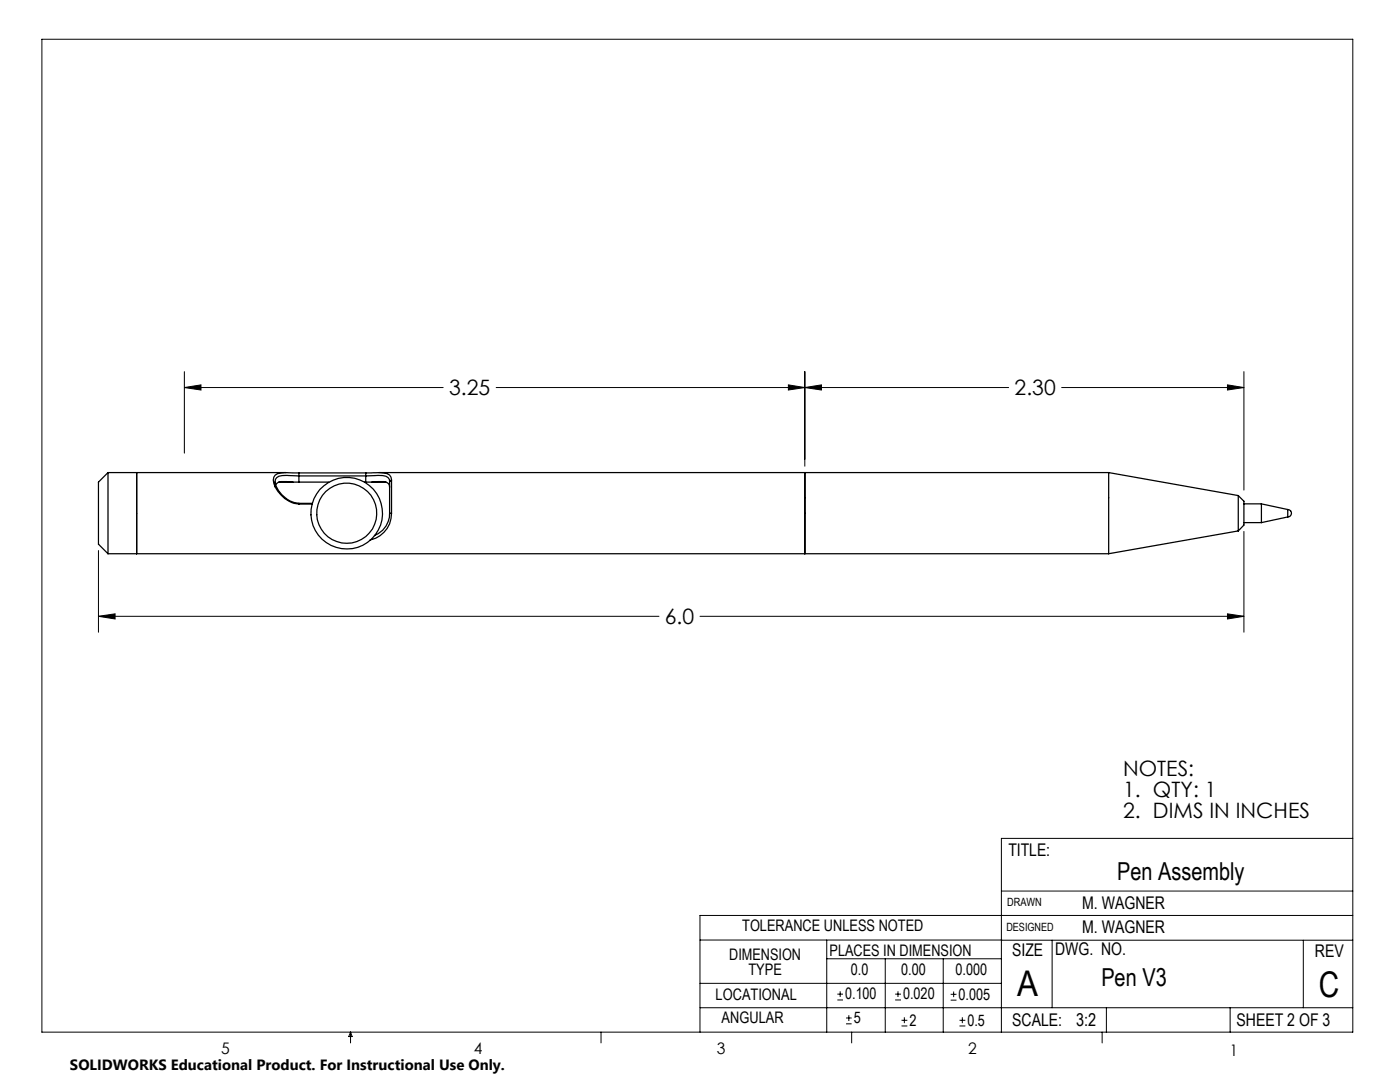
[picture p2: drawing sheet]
<svg xmlns="http://www.w3.org/2000/svg" width="279mm" height="216mm" viewBox="0 0 279 216" stroke-linecap="round" stroke-linejoin="round" font-family="sans-serif">
<g fill="none" stroke="#000" stroke-width=".2">
<path d="M8.4 7.8h261.6v198.2h-261.6zM36.8 77.3l3.3-.5v1zM36.8 74.2v16.2M36.8 77.3h51.6M99 77.3h102.3M157.3 76.8l3.3 .5-3.3 .5zM160.6 77.3l3.3-.5v1zM160.6 74.2v18.8M211.9 77.3h36.3M245 76.8l3.2 .5-3.2 .5zM248.2 74.2v23.6M19.6 109.9v16.3"/>
<path d="M248.2 106v20.2M19.6 123l3.4-.5v1zM19.6 123h111.9M139.7 123h108.5M245 122.5l3.2 .5-3.2 .5zM199.8 177.8h70.2M270 167.3h-70.2v38.7M139.7 187.6h60.2M139.7 196.2h60.1M165 187.6v18.4M165 191.3h34.8M167.1 199.5h1.1"/>
<path d="M167.1 198.4h1.1M167.7 197.8v1.1M176.7 191.3v14.7M178.6 199.5h1.2M178.6 198.4h1.2M179.2 197.8v1.1M188.2 191.3v14.7M189.7 199.6h1.2M189.7 198.4h1.2M190.3 197.8v1.2M199.8 187.6h70.2M210 187.6v13.5"/>
<path d="M260.1 187.6v13.5M270 182.7h-130.3v23.3M70 206v2.1M70 206l.3 .8h-.7zM119.9 206v2.1M139.7 201.1h130.3M168.8 204.3h1.2M168.8 203.1h1.2M169.4 202.6v1.1M170 206v2.1M179.9 204.7h1.2M179.9 203.6h1.2"/>
<path d="M180.5 203v1.2M191.5 204.7h1.2M191.5 203.6h1.2M192.1 203v1.2M220 206v2.1M220.8 201.1v4.9M245.5 201.1v4.9"/>
</g>
<path d="M36.8 77.3l3.3-.5v1zM157.3 76.8l3.3 .5-3.3 .5zM160.6 77.3l3.3-.5v1zM245 76.8l3.2 .5-3.2 .5zM19.6 123l3.4-.5v1zM245 122.5l3.2 .5-3.2 .5z" fill="#000"/>
<g fill="none" stroke="#000" stroke-width=".25">
<path d="M21.6 94.3v16.2M21.6 94.3l-2 1.9v12.4l2 1.9M21.6 94.3h35.5M27.3 94.3v16.2zM54.9 96.2v1M55.6 96.2h10M58.5 96.2h-.7a2.71 2.71 0 0 0-2.8 .5M59.7 94.4h-1a6.5 6.5 0 0 0-3.8 .4 2 2 0 0 0 0 2.4 6 6 0 0 0 4.8 3.4M59.7 94.4v1.8M59.7 94.4h13.3M72.8 96.2h4.2M73 94.4l2-.1a4.2 4.2 0 0 1 2.8 .5l.2 .4 .1 .6"/>
<path d="M73 94.4v1.8M74.2 96.2l1.2-.1a2.61 2.61 0 0 1 2.2 .5l.2 .6M75.6 94.3h145.7M77.8 96.1a1.21 1.21 0 0 0-1.4-1.2h-18.6a3.7 3.7 0 0 0-2.6 .4 1.55 1.55 0 0 0 0 1.9 5.6 5.6 0 0 0 4.5 3.2M77.8 96.1v6.3M78.1 95.8v6.6M78.1 95.8l-.3 .3M160.6 94.3v16.2zM221.3 94.3v16.2M221.3 94.3l25.8 4.6M247.1 98.9v7M247.1 98.9l1.1 1.1v4.8l-1.1 1.1"/>
<path d="M21.6 110.5h199.7M59.7 100.4v.2M59.7 100.6h2.6M59.7 100.4h2.6M77.8 102.4a4.7 4.7 0 0 1-3.1 4.5M77.8 102.4h.3M78.1 102.4a5.3 5.3 0 0 1-4.2 5.3M247.1 105.9l-25.8 4.6M248.2 104.3h3.5M248.2 100.5h3.5M251.7 100.5v3.8M251.7 100.5l5.3 1.2"/>
<path d="M257 101.7a.74 .74 0 0 1 .7 .7 .74 .74 0 0 1-.7 .8M257 101.7v1.5M257 103.2l-5.3 1.1"/>
<circle cx="69.2" cy="102.4" r="7.1"/>
<circle cx="69.2" cy="102.4" r="6"/>
</g>
<g font-size="7.1">
<text x="203" y="198.7">A</text>
<text x="263.2" y="198.9">C</text>
</g>
<g font-size="4.9">
<text x="223" y="175.7">Pen Assembly</text>
<text x="219.8" y="196.7">Pen V3</text>
</g>
<g font-size="4.2">
<text x="89.6" y="78.9">3.25</text>
<text x="202.5" y="78.9">2.30</text>
<text x="132.7" y="124.6">6.0</text>
<text x="224.2" y="154.8">NOTES:</text>
<text x="224.2" y="158.9">1. QTY: 1</text>
<text x="224.2" y="163.1">2. DIMS IN INCHES</text>
</g>
<g font-size="3.5">
<text x="201.2" y="170.7">TITLE:</text>
<text x="216" y="181.4">M. WAGNER</text>
<text x="202" y="190.7">SIZE</text>
<text x="210.6" y="190.6">DWG. NO.</text>
<text x="216" y="186.2">M. WAGNER</text>
<text x="262.4" y="190.9">REV</text>
<text x="202" y="204.6">SCALE:</text>
<text x="214.7" y="204.6">3:2</text>
<text x="246.8" y="204.6">SHEET 2 OF 3</text>
</g>
<g font-size="3.2">
<text x="148.1" y="185.7">TOLERANCE UNLESS NOTED</text>
<text x="145.5" y="191.5">DIMENSION</text>
<text x="165.6" y="190.7">PLACES IN DIMENSION</text>
<text x="149.4" y="194.6">TYPE</text>
<text x="169.8" y="194.6">0.0</text>
<text x="179.8" y="194.6">0.00</text>
<text x="190.7" y="194.6">0.000</text>
<text x="142.8" y="199.4">LOCATIONAL</text>
<text x="168.7" y="199.4">0.100</text>
<text x="180.2" y="199.4">0.020</text>
<text x="191.3" y="199.5">0.005</text>
<text x="144" y="204.2">ANGULAR</text>
<text x="170.4" y="204.2">5</text>
<text x="181.5" y="204.6">2</text>
<text x="193.1" y="204.6">0.5</text>
<text x="44.2" y="210.4">5</text>
<text x="94.6" y="210.3">4</text>
<text x="143.1" y="210.4">3</text>
<text x="193.2" y="210.3">2</text>
<text x="245.4" y="210.6">1</text>
</g>
<text font-size="3" x="14" y="213.5">SOLIDWORKS Educational Product. For Instructional Use Only.</text>
<g font-size="2.3">
<text x="200.8" y="185.7">DESIGNED</text>
<text x="201" y="180.9">DRAWN</text>
</g>
</svg>
